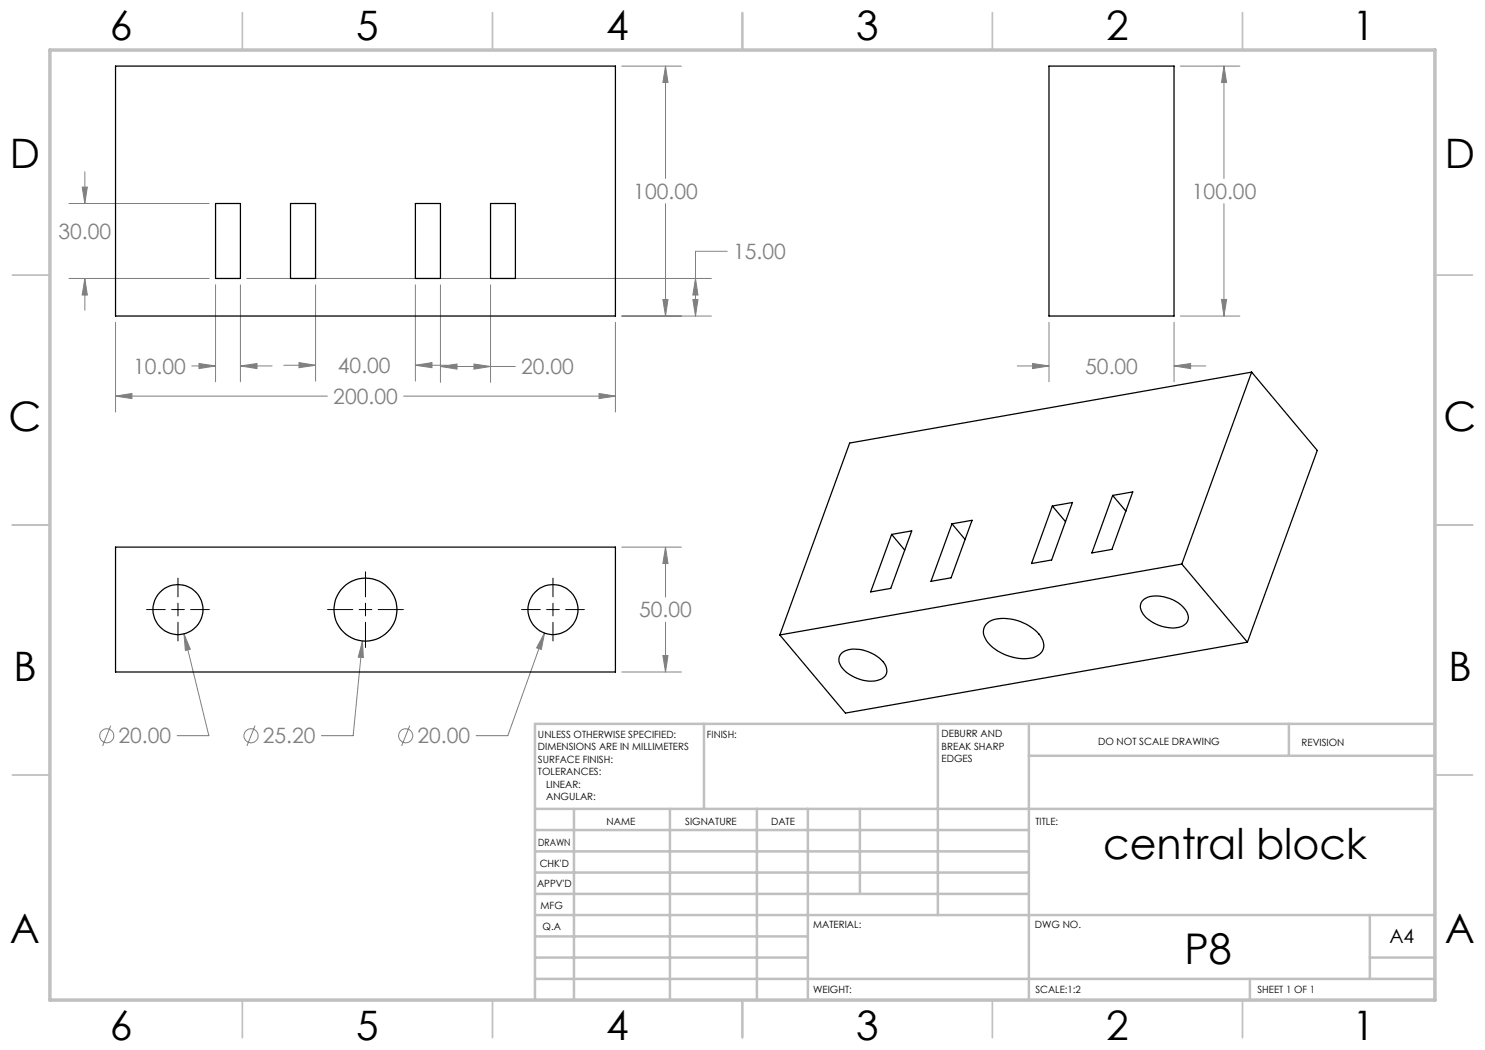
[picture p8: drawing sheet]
<svg xmlns="http://www.w3.org/2000/svg" width="297mm" height="210mm" viewBox="0 0 297 210" stroke-linecap="round" stroke-linejoin="round" font-family="sans-serif">
<g fill="none" stroke="#808080" stroke-width=".2">
<path d="M124.4 13.2h11.9M133.1 13.2l.5 3.3h-1zM133.1 13.2v22.5M236.1 13.2h11.9M244.8 13.2l.5 3.3h-1zM244.8 13.2v22.5M16.4 37.4h1.1l-.5 3.3zM17 34.4v6.3M13.8 40.7h28M13.8 55.7h28M17 55.7l.5 3.3h-1.1zM17 55.7v6.3"/>
<path d="M43.1 57v19.4M48.1 57v19.4M49.4 55.7h92.9M63.1 57v19.2M83.1 57v19.2M88.1 57v19.5M98.1 57v19.5M132.6 59.9h1l-.5 3.3zM133.1 40.7v22.5M138.6 59.9h1l-.5 3.3zM139.1 55.7l.5 3.3h-1zM145.5 50.3h-6.4v12.9"/>
<path d="M244.3 59.9h1l-.5 3.3zM244.8 40.7v22.5M23.1 79.2l3.3-.5v1zM23.1 64.5v17.9M23.1 79.2h42.4M38.3 73.2h4.8M39.8 72.7l3.3 .5-3.3 .5zM48.1 73.2l3.3-.5v1zM48.1 73.2h6.3M56.8 73.1h6.3M59.8 72.5l3.3 .6-3.3 .4zM80.7 79.2h42.4"/>
<path d="M83.1 73.1l3.3-.6v1zM83.1 73.1h6.3M88.1 73.3l3.3-.5v1zM88.1 73.3h14.9M94.8 72.8l3.3 .5-3.3 .5zM119.8 78.7l3.3 .5-3.3 .5zM123.1 64.5v17.9M124.4 63.2h17.9M203.4 73.2h6.4M206.5 72.7l3.3 .5-3.3 .5zM209.8 64.5v11.9M234.8 73.2l3.3-.5v1z"/>
<path d="M234.8 73.2h6.4M234.8 64.5v11.9M236.1 63.2h11.9M124.4 109.4h11.9M133.1 109.4l.5 3.3h-1zM133.1 109.4v10M36.8 126.8l1.3 3-1 .3zM36.8 126.8l5 20.3h-6.4M72.5 128.2l.2 3.3-1.1-.1zM72.5 128.2l-1.9 18.9h-6.3M108.9 126.6l-.6 3.3-1-.3zM108.9 126.6l-7.3 20.5h-6.4"/>
<path d="M124.4 134.4h11.9M132.6 131.1h1l-.5 3.3zM133.1 124.5v9.9M22.2 145.1l-1.7 4.1M51 145.1l-1.6 4.1M82 145.1l-1.7 4.1"/>
<circle cx="21.4" cy="147.1" r="1.4"/>
<circle cx="50.2" cy="147.2" r="1.41"/>
<circle cx="81.1" cy="147.1" r="1.41"/>
</g>
<g fill="none" stroke="#000" stroke-width=".2">
<path d="M35.6 115.6v3.8M73.1 114.4v5M110.6 115.6v3.8M29.3 121.9h3.8M34.3 121.9h2.6M35.6 120.6v2.6M35.6 124.5v3.7M38.1 121.9h3.8M65.5 121.9h5.1M71.8 121.9h2.6M73.1 120.6v2.6M73.1 124.5v5"/>
<path d="M75.6 121.9h5.1M104.3 121.9h3.8M109.3 121.9h2.6M110.6 120.6v2.6M110.6 124.5v3.7M113.1 121.9h3.8"/>
</g>
<g fill="none" stroke="#c0c0c0" stroke-width=".35">
<path d="M48.5 2.5v7.5M98.5 2.5v7.5M148.5 2.5v7.5M198.5 2.5v7.5M248.5 2.5v7.5M2.5 55h7.5M287 55h7.5M2.5 105h7.5M287 105h7.5M2.5 155h7.5M287 155h7.5M48.5 200v7.5"/>
<path d="M98.5 200v7.5M148.5 200v7.5M198.5 200v7.5M248.5 200v7.5"/>
</g>
<g fill="none" stroke="#c0c0c0" stroke-width=".5">
<path d="M140.8 144.8v17M187.6 144.8v38.2M205.8 144.8v55.2M205.8 151.2h81.2M257.8 144.8v6.4M287 144.8h-180v55.2M107 161.8h180M107 178.8h98.8M107 174.5h98.8M107 170.3h98.8M107 166h98.8M114.8 161.8v38.2"/>
<path d="M134 161.8v38.2M151.4 161.8v38.2M161.6 161.8v38.2M172 161.8v17M107 195.8h180M107 191.5h54.6M107 187.3h54.6M107 183h180M250 195.8v4.2M274 191.5h13M274 183v12.8"/>
</g>
<path d="M10 10h277v190h-277z" fill="none" stroke="#c0c0c0" stroke-width=".7"/>
<path d="M23.1 79.2l3.3-.5v1zM119.8 78.7l3.3 .5-3.3 .5zM39.8 72.7l3.3 .5-3.3 .5zM48.1 73.2l3.3-.5v1zM133.1 13.2l.5 3.3h-1zM132.6 59.9h1l-.5 3.3zM59.8 72.5l3.3 .6-3.3 .4zM83.1 73.1l3.3-.6v1zM88.1 73.3l3.3-.5v1zM94.8 72.8l3.3 .5-3.3 .5zM16.4 37.4h1.1l-.5 3.3zM17 55.7l.5 3.3h-1.1zM139.1 55.7l.5 3.3h-1zM138.6 59.9h1l-.5 3.3zM36.8 126.8l.3 3.3 1-.3zM72.5 128.2l-.9 3.2 1.1 .1zM108.9 126.6l-1.6 3 1 .3zM132.6 131.1h1l-.5 3.3zM133.1 109.4l.5 3.3h-1zM234.8 73.2l3.3-.5v1zM206.5 72.7l3.3 .5-3.3 .5zM244.8 13.2l.5 3.3h-1zM244.3 59.9h1l-.5 3.3z" fill="#808080"/>
<g fill="none" stroke="#000" stroke-width=".25">
<path d="M23.1 13.2h100v50h-100zM209.8 13.2h25v50h-25zM43.1 40.7h5v15h-5zM58.1 40.7h5v15h-5zM83.1 40.7h5v15h-5zM98.1 40.7h5v15h-5zM250.3 74.4l-80.4 14.2-13.9 38.4M250.3 74.4l-13.9 38.4M250.3 74.4l13.2 15.7-14 38.3M222.5 99.1l4.1-.7-4.2 11.5-4 .7zM222.5 99.1l2.7 3.1M23.1 109.4h100v25h-100z"/>
<path d="M178.3 106.9l4.1-.7-4.2 11.5-4.1 .7zM178.3 106.9l2.6 3.1M190.4 104.8l4-.7-4.2 11.5-4 .7zM190.4 104.8l2.6 3.1M210.5 101.2l4-.7-4.2 11.5-4 .7zM210.5 101.2l2.6 3.1M228.8 119.9a6.4 6.4 0 0 1 6.3 .4 4.4 4.4 0 0 1 2.6 3.4 2.38 2.38 0 0 1-2.5 1.8 7.4 7.4 0 0 1-6.9-3.2 1.89 1.89 0 0 1 .5-2.4zM236.4 112.8l-80.4 14.2M236.4 112.8l13.1 15.6M156 127l13.1 15.6 80.4-14.2M168.2 130.8a4.8 4.8 0 0 1 4.9-.6 6.1 6.1 0 0 1 4.2 3.3 1.96 1.96 0 0 1-1.9 2.6 7.4 7.4 0 0 1-7.4-3.2 1.87 1.87 0 0 1 .2-2.1zM197.2 124.8a5.9 5.9 0 0 1 5.4-.9 8.5 8.5 0 0 1 6 4.3 2.53 2.53 0 0 1-2 3.3 9.7 9.7 0 0 1-9.3-3.3 2.59 2.59 0 0 1-.1-3.4z"/>
<circle cx="35.6" cy="121.9" r="5"/>
<circle cx="73.1" cy="121.9" r="6.3"/>
<circle cx="110.6" cy="121.9" r="5"/>
</g>
<g font-size="8.5">
<text x="220.6" y="171.8">central block</text>
<text x="236.9" y="192.7">P8</text>
</g>
<g font-size="8.1">
<text x="22" y="8">6</text>
<text x="71.2" y="8">5</text>
<text x="121.2" y="8">4</text>
<text x="171.3" y="8">3</text>
<text x="221.3" y="8">2</text>
<text x="270.5" y="8">1</text>
<text x="2" y="33.6">D</text>
<text x="289" y="33.6">D</text>
<text x="1.7" y="86.1">C</text>
<text x="288.7" y="86.1">C</text>
<text x="2.7" y="136.1">B</text>
<text x="289.7" y="136.1">B</text>
<text x="2" y="188.6">A</text>
<text x="289" y="188.6">A</text>
<text x="22" y="208">6</text>
<text x="71.2" y="208">5</text>
<text x="121.2" y="208">4</text>
<text x="171.3" y="208">3</text>
<text x="221.3" y="208">2</text>
<text x="270.5" y="208">1</text>
</g>
<g font-size="4.2" fill="#808080">
<text x="126.7" y="39.8">100.00</text>
<text x="238.4" y="39.8">100.00</text>
<text x="11.7" y="47.8">30.00</text>
<text x="146.6" y="51.8">15.00</text>
<text x="26.6" y="74.8">10.00</text>
<text x="67.6" y="74.6">40.00</text>
<text x="104.2" y="74.9">20.00</text>
<text x="217" y="74.8">50.00</text>
<text x="66.7" y="80.8">200.00</text>
<text x="127.8" y="123.5">50.00</text>
<text x="23.7" y="148.7">20.00</text>
<text x="52.6" y="148.7">25.20</text>
<text x="83.5" y="148.7">20.00</text>
</g>
<text font-size="3.9" x="277.9" y="188.5">A4</text>
<g font-size="2">
<text x="107.6" y="147.6">UNLESS OTHERWISE SPECIFIED:</text>
<text x="141.4" y="147.6">FINISH:</text>
<text x="188.3" y="147.5">DEBURR AND</text>
<text x="188.3" y="150">BREAK SHARP</text>
<text x="219.6" y="149">DO NOT SCALE DRAWING</text>
<text x="260.3" y="149.2">REVISION</text>
<text x="107.6" y="150.1">DIMENSIONS ARE IN MILLIMETERS</text>
<text x="107.6" y="152.6">SURFACE FINISH:</text>
<text x="107.6" y="155.1">TOLERANCES:</text>
<text x="188.3" y="152.5">EDGES</text>
<text x="109.2" y="157.6">LINEAR:</text>
<text x="109.2" y="160.1">ANGULAR:</text>
<text x="121.3" y="165">NAME</text>
<text x="137" y="164.9">SIGNATURE</text>
<text x="154.2" y="164.9">DATE</text>
<text x="207.1" y="164.9">TITLE:</text>
<text x="107.6" y="169.1">DRAWN</text>
<text x="107.9" y="173.3">CHK'D</text>
<text x="107.4" y="177.4">APPV'D</text>
<text x="108.1" y="181.8">MFG</text>
<text x="108.5" y="186">Q.A</text>
<text x="162.6" y="185.5">MATERIAL:</text>
<text x="207" y="185.5">DWG NO.</text>
<text x="162.6" y="198.5">WEIGHT:</text>
<text x="207.1" y="198.6">SCALE:1:2</text>
<text x="251.5" y="198.6">SHEET 1 OF 1</text>
</g>
</svg>
